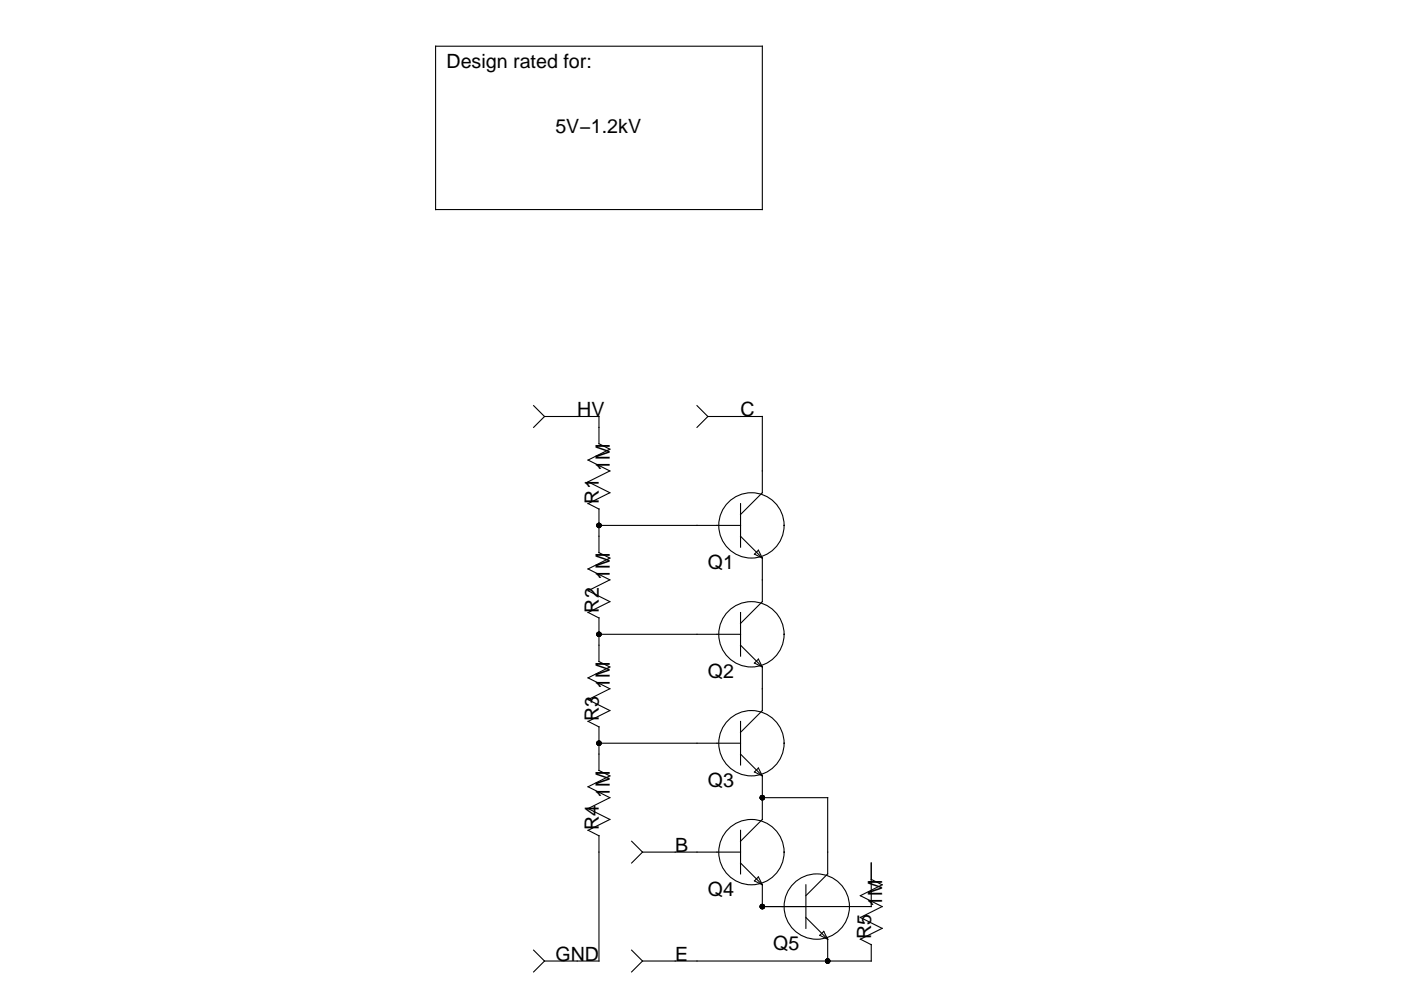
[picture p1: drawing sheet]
<svg xmlns="http://www.w3.org/2000/svg" width="297mm" height="210mm" viewBox="0 0 297 210" stroke-linecap="round" stroke-linejoin="round" font-family="sans-serif">
<g fill="none" stroke="#000" stroke-width=".23">
<path d="M92.4 9.8h69.2v34.6h-69.2zM113.1 86l2.3 2.3M115.4 88.3h11.6v5.8l2.3 1.1-4.6 2.3 4.6 2.4-4.6 2.3 4.6 2.3-4.6 2.3M115.4 88.3l-2.3 2.3M147.8 86l2.3 2.3M150.1 88.3h11.5v16.2l-4.6 4.6M150.1 88.3l-2.3 2.3M124.7 106.8l2.3 1.1M127 107.9v9.3l2.3 1.1-4.6 2.3 4.6 2.3-4.6 2.4 4.6 2.3-4.6 2.3 2.3 1.1M127 111.4h30M157 113.7l4.6 4.6M157 106.8v9.2"/>
<path d="M160 117.5l.8-.8 .8 1.6zM161.6 118.3v9.3l-4.6 4.6M127 131v9.3l2.3 1.1-4.6 2.3 4.6 2.3-4.6 2.3 4.6 2.4-4.6 2.3M127 134.5h30M157 129.9v9.2M157 136.8l4.6 4.6M160.8 139.8l.8 1.6-1.6-.8zM124.7 152.9l2.3 1.2M127 157.6h30M127 154.1v9.3l2.3 1.1-4.6 2.3 4.6 2.3-4.6 2.3 4.6 2.3-4.6 2.4 2.3 1.1M157 153v9.2M157 159.9l4.6 4.6"/>
<path d="M161.6 141.4v9.3l-4.6 4.6M127 177.2v26.6h-11.6M133.9 178.4l2.3 2.3M157 176.1v9.2M160 163.7l.8-.9 .8 1.7zM161.6 164.5v9.2l-4.6 4.7M161.6 169.1h13.9v16.2l-4.6 4.6M136.2 180.7h20.8M136.2 180.7l-2.3 2.3M157 183l4.6 4.6M160.8 185.9l.8 1.7-1.6-.8zM170.9 194.5l4.6 4.6"/>
<path d="M170.9 187.6v9.2M173.8 198.3l.9-.8 .8 1.6zM175.5 199.1v4.7M184.7 183v9.2h-23.1v-4.6M184.7 186.4l2.3 1.2-4.6 2.3 4.6 2.3-4.6 2.3 4.6 2.3-4.6 2.3 2.3 1.2M113.1 201.5l2.3 2.3M115.4 203.8l-2.3 2.3M133.9 201.5l2.3 2.3M136.2 203.8l-2.3 2.3M184.7 200.3v3.5h-48.5"/>
<circle cx="159.3" cy="111.4" r="6.9"/>
<circle cx="159.3" cy="134.5" r="6.9"/>
<circle cx="159.3" cy="157.6" r="6.9"/>
<circle cx="159.3" cy="180.7" r="6.9"/>
<circle cx="173.2" cy="192.2" r="6.9"/>
</g>
<g fill="#000">
<circle cx="127" cy="111.4" r=".58"/>
<circle cx="127" cy="134.5" r=".58"/>
<circle cx="127" cy="157.6" r=".58"/>
<circle cx="161.6" cy="169.1" r=".58"/>
<circle cx="161.6" cy="192.2" r=".58"/>
<circle cx="175.5" cy="203.8" r=".58"/>
</g>
<g font-size="4.2">
<text x="94.7" y="14.4">Design rated for:</text>
<text x="117.8" y="28.3">5V−1.2kV</text>
<text x="122.4" y="88.3">HV</text>
<text x="157" y="88.3">C</text>
<text x="129.3" y="99.9" transform="rotate(-90 129.3 99.9)">1M</text>
<text x="127" y="106.8" transform="rotate(-90 127 106.8)">R1</text>
<text x="129.3" y="122.9" transform="rotate(-90 129.3 122.9)">1M</text>
<text x="150.1" y="120.6">Q1</text>
<text x="127" y="129.9" transform="rotate(-90 127 129.9)">R2</text>
<text x="150.1" y="143.7">Q2</text>
<text x="129.3" y="146" transform="rotate(-90 129.3 146)">1M</text>
<text x="127" y="153" transform="rotate(-90 127 153)">R3</text>
<text x="150.1" y="166.8">Q3</text>
<text x="129.3" y="169.1" transform="rotate(-90 129.3 169.1)">1M</text>
<text x="127" y="176.1" transform="rotate(-90 127 176.1)">R4</text>
<text x="143.2" y="180.7">B</text>
<text x="150.1" y="189.9">Q4</text>
<text x="187" y="192.2" transform="rotate(-90 187 192.2)">1M</text>
<text x="117.8" y="203.8">GND</text>
<text x="143.2" y="203.8">E</text>
<text x="163.9" y="201.5">Q5</text>
<text x="184.7" y="199.1" transform="rotate(-90 184.7 199.1)">R5</text>
</g>
</svg>
